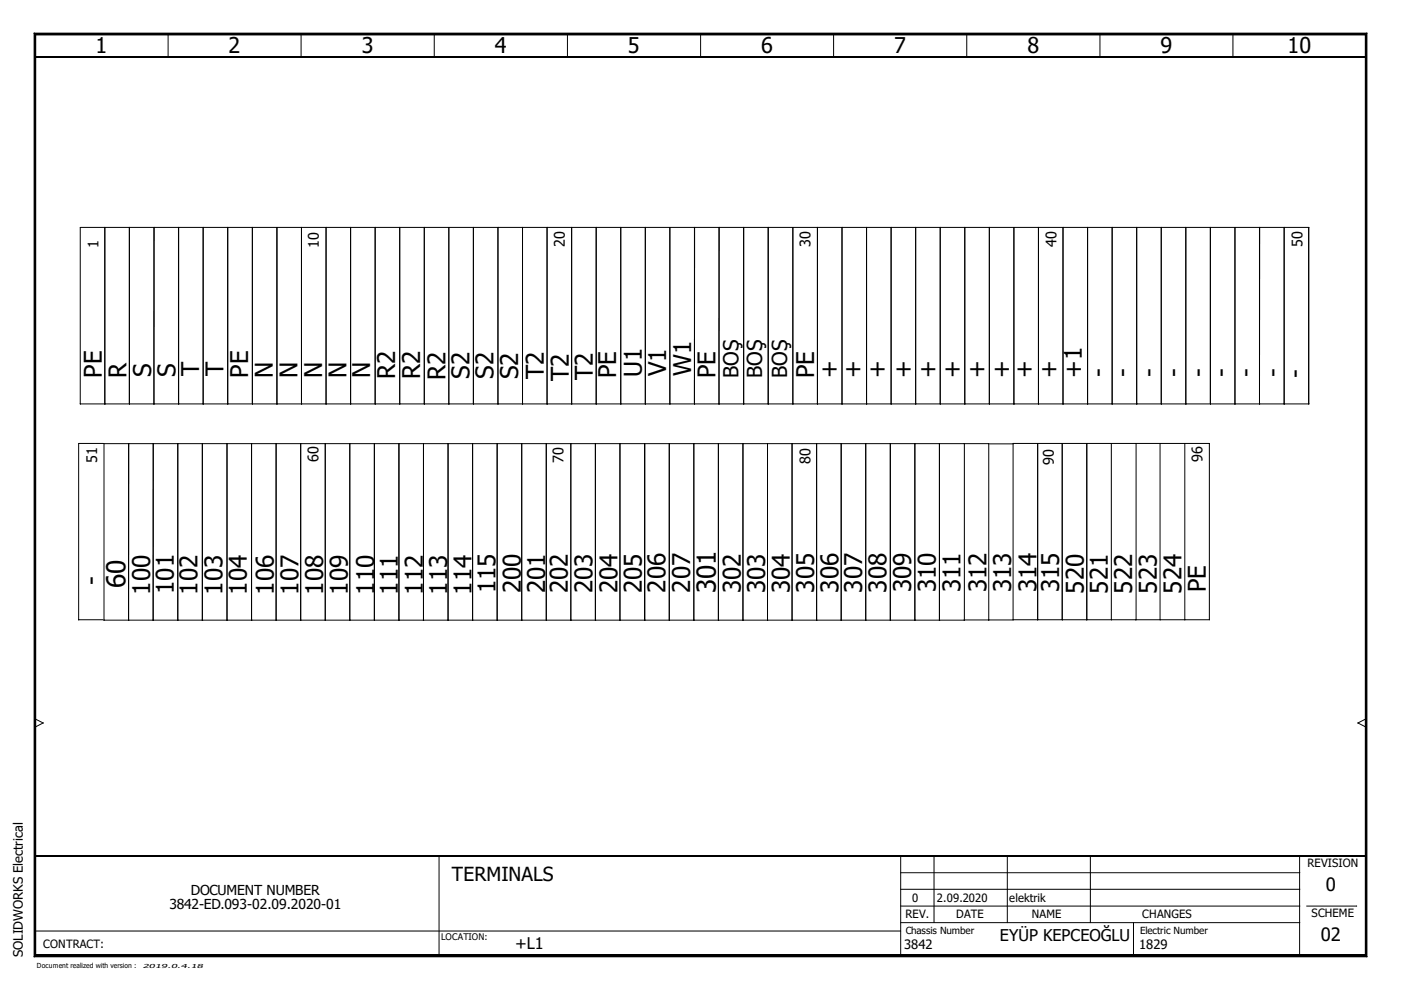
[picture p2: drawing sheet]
<svg xmlns="http://www.w3.org/2000/svg" width="297mm" height="210mm" viewBox="0 0 297 210" stroke-linecap="round" stroke-linejoin="round" font-family="sans-serif">
<path d="M0 0h297v209.9h-297z" fill="none" stroke="#fff" stroke-width=".21"/>
<g fill="none" stroke="#000" stroke-width=".21">
<path d="M7.2 7l.4 .4zM7.2 7h282.6zM7.2 7v195.9zM7.2 7h282.6v195.9h-282.6zM7.6 7.4h281.9zM7.6 7.4v195.1zM7.6 7.4h281.9v195.1h-281.9zM35.7 7.2l-.1 4.9M63.9 7.2l-.1 4.9M92.1 7.2v4.9M120.4 7.2l-.1 4.9M148.6 7.2l-.1 4.9"/>
<path d="M176.8 7.2l-.1 4.9M205 7.2v4.9M233.3 7.2l-.1 4.9M261.4 7.2v4.9M289.5 7.4v195.1zM289.8 7l-.3 .4zM289.8 7v195.9zM22.2 48.2v37.4M27.4 48.2v37.4M32.6 48.2v37.4M37.8 48.2v37.4M37.9 48.2v37.4"/>
<path d="M43 48.2v37.4M43.1 48.2v37.4M48.3 48.2v37.4M53.5 48.2v37.4M58.7 48.2v37.4M63.9 48.2v37.4M69.1 48.2v37.4M74.3 48.2v37.4M79.5 48.2v37.4M84.7 48.2v37.4M90 48.2v37.4M95.2 48.2v37.4"/>
<path d="M100.4 48.2v37.4M105.6 48.2v37.4M110.8 48.2v37.4M116 48.2v37.4M121.2 48.2v37.4M126.4 48.2v37.4M131.6 48.2v37.4M136.8 48.2v37.4M142 48.2v37.4M147.2 48.2v37.4M152.4 48.2v37.4M157.6 48.2v37.4"/>
<path d="M157.7 48.2v37.4M162.9 48.2v37.4M168.1 48.2v37.4M173.3 48.2v37.4M178.5 48.2v37.4M183.7 48.2v37.4M188.9 48.2v37.4M194.1 48.2v37.4M199.3 48.2v37.4M204.6 48.2v37.4M209.8 48.2v37.4M215 48.2v37.4"/>
<path d="M220.2 48.2v37.4M225.4 48.2v37.4M230.6 48.2v37.4M235.8 48.2v37.4M241 48.2v37.4M246.2 48.2v37.4M251.4 48.2v37.4M256.6 48.2v37.4M261.8 48.2v37.4M267 48.2v37.4M272.2 48.2v37.4M272.3 48.2v37.4"/>
<path d="M277.4 48.2v37.4M277.5 48.2v37.4M277.5 48.2h-260.5v37.4h260.5M22 94h-5.3v37.4h5.2M27.3 94.1v37.4v-37.4M32.5 94.1v37.4M37.7 94.1v37.4M42.9 94.1v37.4M48.1 94.1v37.4M53.3 94.1v37.4M58.5 94.1v37.4M63.8 94.1v37.4"/>
<path d="M69 94.1v37.4M74.2 94.1v37.4M79.4 94.1v37.4M84.6 94.1v37.4M89.8 94.1v37.4M95 94.1v37.4M100.2 94.1v37.4M105.4 94.1v37.4M110.6 94.1v37.4M115.8 94.1v37.4M121 94.1v37.4M126.2 94.1v37.4"/>
<path d="M131.4 94.1v37.4M136.6 94.1v37.4M136.7 94.1v37.4M141.9 94.1v37.4M147.1 94.1v37.4M152.3 94.1v37.4M157.5 94.1v37.4M162.7 94.1v37.4M167.9 94.1v37.4M173.1 94.1v37.4M178.3 94.1v37.4M183.6 94.1v37.4"/>
<path d="M188.8 94.1v37.4M194 94.1v37.4M199.2 94.1v37.4M204.5 94.1v37.4M209.6 94.1v37.3M214.8 94.1h-192.7v37.4h182.3M220 94v37.4M225.2 94v37.4M230.4 94v37.4M235.6 94v37.4M240.9 94v37.4M246 94v37.4"/>
<path d="M251.2 94v37.4M256.4 94v37.4M256.5 94h-41.7v37.4h41.7M204.4 131.4h10.4M204.5 131.5h.1M7.4 152.4l1.7 .9M9.1 153.3l-1.7 .9M9.1 153.3h.1M287.9 153.3l1.8 .9M287.9 153.3h.1M289.6 152.4l-1.7 .9M7.4 197.4h183.6"/>
<path d="M93.1 181.5v21.2M191 195.6h84.6M191 192.1h84.6M191 188.6h84.6M191 185h84.6M191 181.5v21.2M198.1 181.5l-.1 14.1M213.6 181.5v14.1M231.2 181.5v14.1M240.3 195.6l.1 7.1M275.6 181.5l-.1 21.2M277 192.1h10.7"/>
<path d="M7.2 202.9h282.6zM7.6 202.5l-.4 .4zM7.6 202.5h281.9zM289.5 202.5l.3 .4z"/>
</g>
<path d="M7.2 7.2h282.6M7.2 202.7h282.6" fill="none" stroke="#000" stroke-width=".38"/>
<path d="M7.2 7l.4 .4zM289.8 7l-.3 .4zM7.6 202.5l-.4 .4zM289.5 202.5l.3 .4z" fill="#000"/>
<path d="M7.4 7v195.9M7.4 12.1h282.2M289.6 7v195.9M7.4 181.5h282.2" fill="none" stroke="#000" stroke-width=".34"/>
<g font-size="5.5">
<text x="26.6" y="124.8" transform="rotate(-90 26.6 124.8)">60</text>
<text x="151.8" y="125.8" transform="rotate(-90 151.8 125.8)">301</text>
</g>
<g font-size="5.2">
<text x="21.6" y="80.1" transform="rotate(-90 21.6 80.1)">PE</text>
<text x="26.8" y="80.1" transform="rotate(-90 26.8 80.1)">R</text>
<text x="32.1" y="79.9" transform="rotate(-90 32.1 79.9)">S</text>
<text x="37.2" y="79.9" transform="rotate(-90 37.2 79.9)">S</text>
<text x="42.2" y="79.7" transform="rotate(-90 42.2 79.7)">T</text>
<text x="47.4" y="79.7" transform="rotate(-90 47.4 79.7)">T</text>
<text x="52.6" y="80.1" transform="rotate(-90 52.6 80.1)">PE</text>
<text x="57.9" y="80.1" transform="rotate(-90 57.9 80.1)">N</text>
<text x="63.1" y="80.1" transform="rotate(-90 63.1 80.1)">N</text>
<text x="68.3" y="80.1" transform="rotate(-90 68.3 80.1)">N</text>
<text x="73.5" y="80.1" transform="rotate(-90 73.5 80.1)">N</text>
<text x="78.5" y="80.1" transform="rotate(-90 78.5 80.1)">N</text>
<text x="83.8" y="80.3" transform="rotate(-90 83.8 80.3)">R2</text>
<text x="89.1" y="80.4" transform="rotate(-90 89.1 80.4)">R2</text>
<text x="94.5" y="80.5" transform="rotate(-90 94.5 80.5)">R2</text>
<text x="99.5" y="80.3" transform="rotate(-90 99.5 80.3)">S2</text>
<text x="104.6" y="80.3" transform="rotate(-90 104.6 80.3)">S2</text>
<text x="109.9" y="80.4" transform="rotate(-90 109.9 80.4)">S2</text>
<text x="115.3" y="80.4" transform="rotate(-90 115.3 80.4)">T2</text>
<text x="120.6" y="80.7" transform="rotate(-90 120.6 80.7)">T2</text>
<text x="125.7" y="80.5" transform="rotate(-90 125.7 80.5)">T2</text>
<text x="130.6" y="80.2" transform="rotate(-90 130.6 80.2)">PE</text>
<text x="136.1" y="80" transform="rotate(-90 136.1 80)">U1</text>
<text x="141.3" y="79.8" transform="rotate(-90 141.3 79.8)">V1</text>
<text x="146.5" y="79.8" transform="rotate(-90 146.5 79.8)">W1</text>
<text x="151.7" y="80.1" transform="rotate(-90 151.7 80.1)">PE</text>
<text x="172.6" y="80.2" transform="rotate(-90 172.6 80.2)">PE</text>
<text x="177.6" y="80.1" transform="rotate(-90 177.6 80.1)">+</text>
<text x="182.6" y="80.1" transform="rotate(-90 182.6 80.1)">+</text>
<text x="187.7" y="80.1" transform="rotate(-90 187.7 80.1)">+</text>
<text x="193.2" y="80.1" transform="rotate(-90 193.2 80.1)">+</text>
<text x="198.5" y="80.1" transform="rotate(-90 198.5 80.1)">+</text>
<text x="203.7" y="80.1" transform="rotate(-90 203.7 80.1)">+</text>
<text x="208.9" y="80.1" transform="rotate(-90 208.9 80.1)">+</text>
<text x="214.1" y="80.1" transform="rotate(-90 214.1 80.1)">+</text>
<text x="218.9" y="80.1" transform="rotate(-90 218.9 80.1)">+</text>
<text x="224.1" y="80.2" transform="rotate(-90 224.1 80.2)">+</text>
<text x="229.4" y="80.2" transform="rotate(-90 229.4 80.2)">+1</text>
<text x="234.6" y="80" transform="rotate(-90 234.6 80)">-</text>
<text x="239.8" y="80" transform="rotate(-90 239.8 80)">-</text>
<text x="245.4" y="80" transform="rotate(-90 245.4 80)">-</text>
<text x="250.6" y="80" transform="rotate(-90 250.6 80)">-</text>
<text x="255.8" y="80" transform="rotate(-90 255.8 80)">-</text>
<text x="260.7" y="79.9" transform="rotate(-90 260.7 79.9)">-</text>
<text x="265.9" y="80" transform="rotate(-90 265.9 80)">-</text>
<text x="271.6" y="79.9" transform="rotate(-90 271.6 79.9)">-</text>
<text x="276.4" y="80.2" transform="rotate(-90 276.4 80.2)">-</text>
<text x="21.1" y="124" transform="rotate(-90 21.1 124)">-</text>
<text x="36.9" y="125.9" transform="rotate(-90 36.9 125.9)">101</text>
<text x="105.1" y="125.8" transform="rotate(-90 105.1 125.8)">115</text>
<text x="110.4" y="125.8" transform="rotate(-90 110.4 125.8)">200</text>
<text x="115.6" y="125.8" transform="rotate(-90 115.6 125.8)">201</text>
<text x="120.4" y="125.8" transform="rotate(-90 120.4 125.8)">202</text>
<text x="125.6" y="125.8" transform="rotate(-90 125.6 125.8)">203</text>
<text x="130.9" y="125.8" transform="rotate(-90 130.9 125.8)">204</text>
<text x="136.1" y="125.8" transform="rotate(-90 136.1 125.8)">205</text>
<text x="141.1" y="125.7" transform="rotate(-90 141.1 125.7)">206</text>
<text x="146.3" y="125.7" transform="rotate(-90 146.3 125.7)">207</text>
<text x="157.1" y="125.8" transform="rotate(-90 157.1 125.8)">302</text>
<text x="162.3" y="125.8" transform="rotate(-90 162.3 125.8)">303</text>
<text x="167.5" y="125.8" transform="rotate(-90 167.5 125.8)">304</text>
<text x="172.6" y="125.6" transform="rotate(-90 172.6 125.6)">305</text>
<text x="177.8" y="125.6" transform="rotate(-90 177.8 125.6)">306</text>
<text x="182.8" y="125.6" transform="rotate(-90 182.8 125.6)">307</text>
<text x="188" y="125.6" transform="rotate(-90 188 125.6)">308</text>
<text x="193.2" y="125.6" transform="rotate(-90 193.2 125.6)">309</text>
<text x="198.4" y="125.6" transform="rotate(-90 198.4 125.6)">310</text>
<text x="203.6" y="125.6" transform="rotate(-90 203.6 125.6)">311</text>
<text x="209.2" y="125.6" transform="rotate(-90 209.2 125.6)">312</text>
<text x="214.4" y="125.6" transform="rotate(-90 214.4 125.6)">313</text>
<text x="219.8" y="125.6" transform="rotate(-90 219.8 125.6)">314</text>
<text x="224.6" y="125.6" transform="rotate(-90 224.6 125.6)">315</text>
<text x="229.8" y="125.9" transform="rotate(-90 229.8 125.9)">520</text>
<text x="234.9" y="125.9" transform="rotate(-90 234.9 125.9)">521</text>
<text x="240.1" y="125.9" transform="rotate(-90 240.1 125.9)">522</text>
<text x="245.3" y="125.9" transform="rotate(-90 245.3 125.9)">523</text>
<text x="250.5" y="125.9" transform="rotate(-90 250.5 125.9)">524</text>
<text x="255.7" y="125.5" transform="rotate(-90 255.7 125.5)">PE</text>
<text x="31.8" y="126.1" transform="rotate(-90 31.8 126.1)">100</text>
<text x="41.9" y="126.1" transform="rotate(-90 41.9 126.1)">102</text>
<text x="47.2" y="126.1" transform="rotate(-90 47.2 126.1)">103</text>
<text x="52.4" y="126.1" transform="rotate(-90 52.4 126.1)">104</text>
<text x="58.1" y="126.1" transform="rotate(-90 58.1 126.1)">106</text>
<text x="63.3" y="126.1" transform="rotate(-90 63.3 126.1)">107</text>
<text x="68.5" y="126.1" transform="rotate(-90 68.5 126.1)">108</text>
<text x="73.7" y="126.1" transform="rotate(-90 73.7 126.1)">109</text>
<text x="79.3" y="126.1" transform="rotate(-90 79.3 126.1)">110</text>
<text x="84.3" y="126.1" transform="rotate(-90 84.3 126.1)">111</text>
<text x="89.6" y="126.1" transform="rotate(-90 89.6 126.1)">112</text>
<text x="94.8" y="126.1" transform="rotate(-90 94.8 126.1)">113</text>
<text x="100" y="126.1" transform="rotate(-90 100 126.1)">114</text>
</g>
<g font-size="4.6">
<text x="20.2" y="11.3">1</text>
<text x="48.5" y="11.3">2</text>
<text x="76.7" y="11.3">3</text>
<text x="104.9" y="11.3">4</text>
<text x="133.1" y="11.3">5</text>
<text x="161.4" y="11.3">6</text>
<text x="189.6" y="11.3">7</text>
<text x="217.8" y="11.3">8</text>
<text x="246" y="11.3">9</text>
<text x="273" y="11.3">10</text>
</g>
<g font-size="4.4">
<text x="156.5" y="80.1" transform="rotate(-90 156.5 80.1)">BOŞ</text>
<text x="161.6" y="80.2" transform="rotate(-90 161.6 80.2)">BOŞ</text>
<text x="166.9" y="80.1" transform="rotate(-90 166.9 80.1)">BOŞ</text>
</g>
<text font-size="4.1" x="95.8" y="186.7">TERMINALS</text>
<g font-size="3.9">
<text x="281.1" y="188.8">0</text>
<text x="280" y="199.5">02</text>
</g>
<g font-size="3.4">
<text x="109.3" y="201.1">+L1</text>
<text x="212" y="199.4">EYÜP KEPCEOĞLU</text>
</g>
<g font-size="3.1">
<text x="20.9" y="52.5" transform="rotate(-90 20.9 52.5)">1</text>
<text x="67.6" y="52.5" transform="rotate(-90 67.6 52.5)">10</text>
<text x="119.8" y="52.4" transform="rotate(-90 119.8 52.4)">20</text>
<text x="171.9" y="52.4" transform="rotate(-90 171.9 52.4)">30</text>
<text x="224" y="52.3" transform="rotate(-90 224 52.3)">40</text>
<text x="276.1" y="52.4" transform="rotate(-90 276.1 52.4)">50</text>
<text x="20.6" y="98.2" transform="rotate(-90 20.6 98.2)">51</text>
<text x="67.6" y="98" transform="rotate(-90 67.6 98)">60</text>
<text x="119.5" y="98.2" transform="rotate(-90 119.5 98.2)">70</text>
<text x="171.9" y="98.4" transform="rotate(-90 171.9 98.4)">80</text>
<text x="223.4" y="98.6" transform="rotate(-90 223.4 98.6)">90</text>
<text x="255" y="98" transform="rotate(-90 255 98)">96</text>
</g>
<g font-size="2.9">
<text x="40.5" y="189.8">DOCUMENT NUMBER</text>
<text x="35.9" y="192.7">3842-ED.093-02.09.2020-01</text>
</g>
<g font-size="2.7">
<text x="4.8" y="202.9" transform="rotate(-90 4.8 202.9)">SOLIDWORKS Electrical</text>
<text x="191.7" y="201.1">3842</text>
<text x="241.5" y="201.3">1829</text>
</g>
<g font-size="2.4">
<text x="277.2" y="183.9">REVISION</text>
<text x="193.4" y="191.3">0</text>
<text x="198.6" y="191.3">2.09.2020</text>
<text x="214" y="191.3">elektrik</text>
<text x="192" y="194.7">REV.</text>
<text x="202.7" y="194.7">DATE</text>
<text x="218.8" y="194.7">NAME</text>
<text x="242.2" y="194.7">CHANGES</text>
<text x="278.1" y="194.4">SCHEME</text>
<text x="9.1" y="200.9">CONTRACT:</text>
</g>
<g font-size="2.1">
<text x="192" y="198">Chassis Number</text>
<text x="241.8" y="198.1">Electric Number</text>
</g>
<text font-size="1.9" x="93.5" y="199.3">LOCATION:</text>
<text font-size="1.5" x="7.8" y="205.3">Document realized with version :</text>
<text font-size="1.2" x="30.3" y="205.2">2019.0.4.18</text>
</svg>
